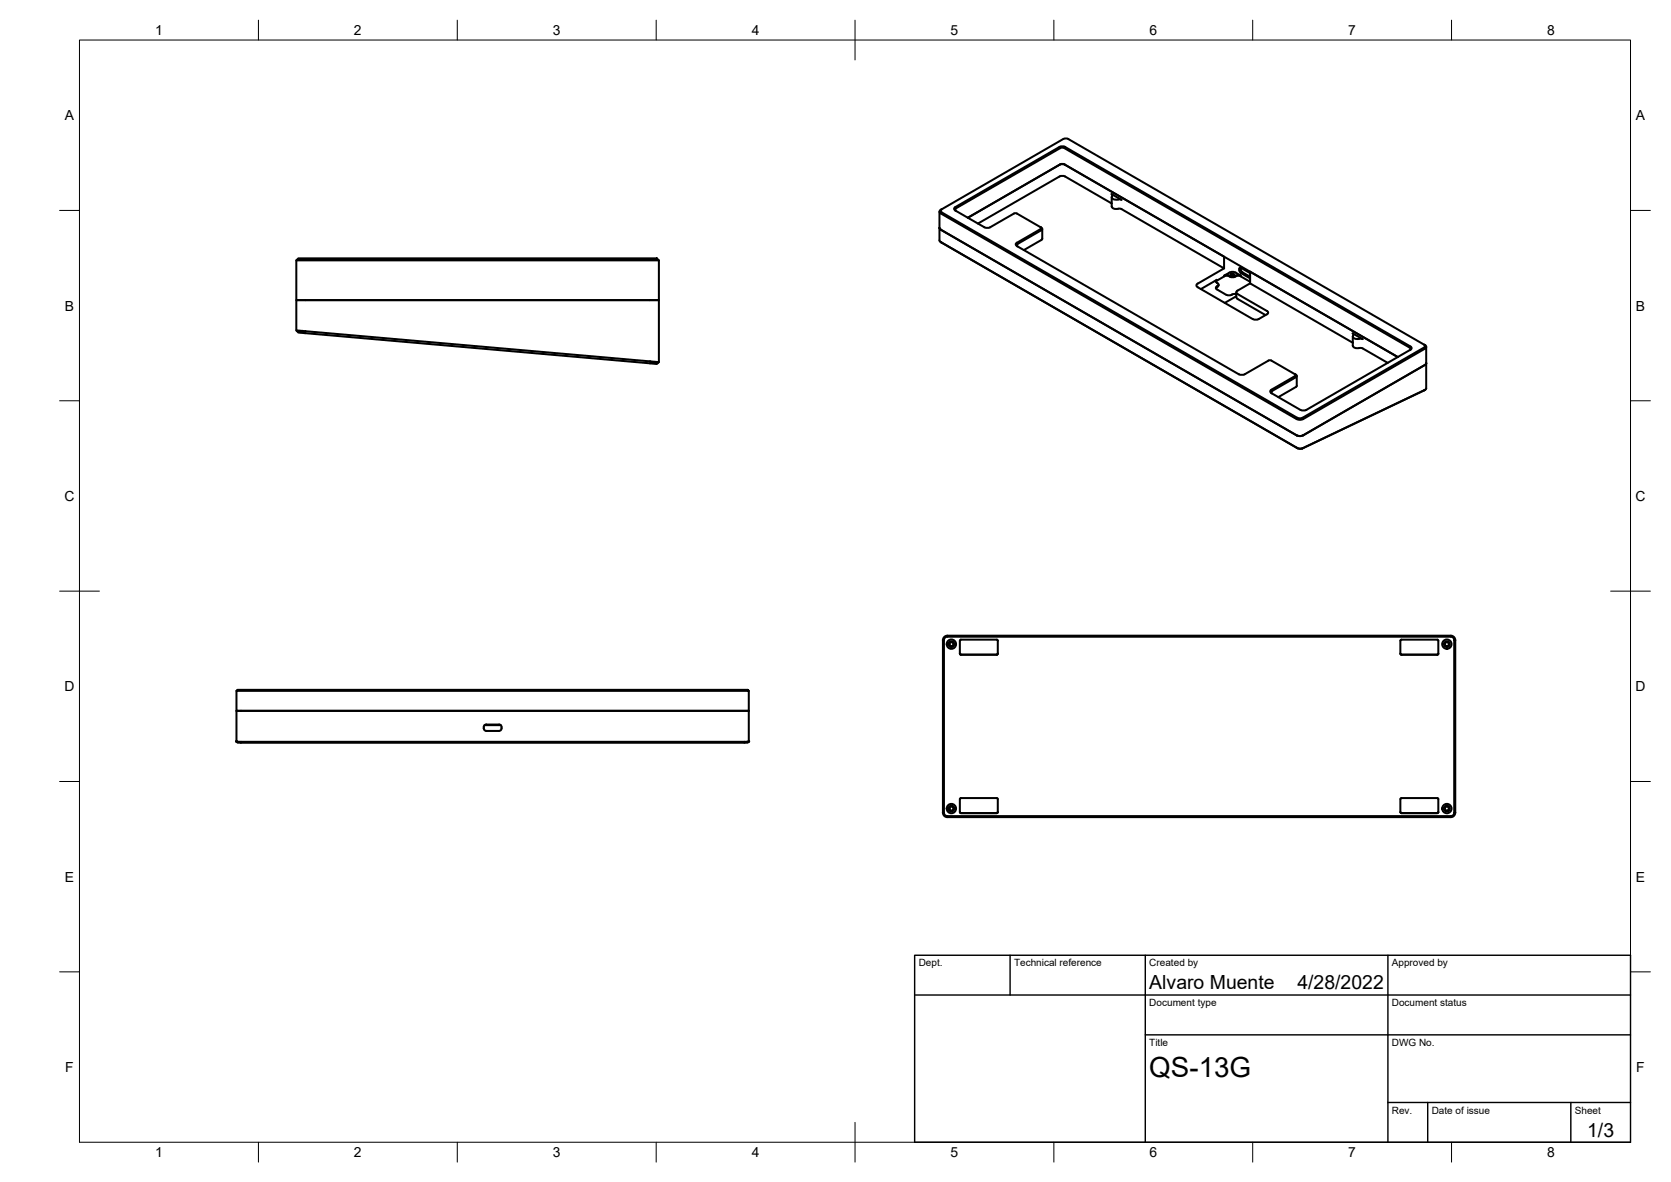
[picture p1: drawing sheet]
<svg xmlns="http://www.w3.org/2000/svg" width="420mm" height="297mm" viewBox="0 0 420 297" stroke-linecap="round" stroke-linejoin="round" font-family="sans-serif">
<!-- layer: Visible -->
<g fill="none" stroke="#000" stroke-width=".51">
<path d="M266.4 36.9l-26.2 15.2-.3 .4 .3 .4M266.4 36.9l.7-.1 .7 .1M266.6 37.2l-26.2 15.1-.2 .5 .2 .2M266.6 37.2l.5-.1 .6 .1 86.8 50.2 .2 .2-.2 .4M267.4 34.9l-30.7 17.7M267.4 34.9l.6-.1 .6 .1 89.5 51.7M267.8 36.9l86.8 50.2M236.2 57.3l.4 .4 89.5 51.7M236.2 53.2v7.3l.3 .3 89.7 51.9 .6 .1 .6-.1M236.7 52.6l-.5 .6 .4 .4 89.5 51.7M236.7 53.3l89.5 51.7M236.7 52.6l-.2 .4 .2 .3"/>
<path d="M240.2 52.9l7.3 4.2 .8 .2 .7-.2 6-3.4M255 53.6h.7M255.7 53.7l6.3 3.7-.2 .4-5.9 3.5M261.7 57.1l.1 .3-.1 .1M261.7 57.6l-6 3.4M262.1 57.5l-.1 2.7-4.6 2.7M266.4 41.4l.7-.2 .7 .2M266.6 41.3l-23.2 13.4M266.6 41.3l.5-.1 .6 .1 83.8 48.4-37.2-21.4v2.9M267.8 44.4l11.7 6.7M267.8 41.4l40 23.1v2.9M267.8 44.4l-.7-.2-.7 .2-20.5 11.8"/>
<path d="M279.5 49.6l.1 2.5 .7 .4h.8M281.1 52.5h.9l25.8 14.9-6.6 3.9-.3 .2v.5l14.1 8.2M281.1 50.1l.9 .1-2.5-1.4 .2 .1-.1 .4a.67 .67 0 0 0 .2 .7 .67 .67 0 0 0 .7 .2l.6-.1M74.5 65.4l.5-.5h90.2l.5 .5zM74.5 65.4v10h91.2v-10M236.5 60.8l.2 .1M255.7 61.8l55.8 32.3M255.7 61l-.3 .4 .3 .4M255.9 61.3l-.2 .4 .2 .2M306 71.1a.46 .46 0 0 1 .3 .6l-.3 .3M306 70.3l-4.1 2.4M306 72.7l2.4 1.4"/>
<path d="M306 70.5l-.3 .3M306 70.3l-.3 .4 .3 .4M306 72l-.3 .3 .3 .4M306 72.2l-.3 .3M306.4 71.5v.3l-.4 .4M309.1 69.4l-1-.1-2.1 1.2M309.1 68.5a1.69 1.69 0 0 1 1.6 0l1.3 .7-.6-.1a2.46 2.46 0 0 1-2.3 .1M309.1 69.5l.8 .2 1.1-.4h.7l2.6 1.5M309.1 68.5l-1.3 .7 .7-.1 .6 .1M309.5 68.9l.5-.2 .3 .3-.5 .2zM310.9 73.5v1.2l.2 .4M310.9 74.5l-2.9 1.6"/>
<path d="M310.9 73.9h-.6l-1.3 .3-.6-.1M311.1 75.1l7.1 4.1M312 67.3v.6l.4 .5M312.4 68.4l1.9 1.1M314.3 68.6l-2.2-1.3h-.4l-.1 .6 .2 .5 2.5 1.5M314.3 69.9h.1M314.3 68.6h.1M74.5 83l91.2 8-.5 .5-.6-.1-89.5-7.8zM74.5 83v-7.6h91.2v15.6M76.7 83.7h.1M311.5 94l.7 .2 .8-.2M315 80.2l.8 .2 .6-.2 2.2-1.2 .3-.4-.3-.4-7.7-4.5v-.5l.2-.1 3.2-1.9 25.8 14.9"/>
<path d="M318.9 90.6l-6 3.5M318.9 90.6h.8M319.7 90.6l6.1 3.6M325.7 94.1l.1 .3-.2 .1-5.9 3.4-.3 .5 .3 .4M325.8 94.8l-5.9 3.4-.2 .5 .2 .2M325.8 97.3l-4.4 2.5M325.8 94.2l.2 .2-.2 .4M326.1 94.5v2.4l-.3 .4M340.1 86.1h.1M340.1 84.6v2.3a1.53 1.53 0 0 0 2 .5l.5 .2M340.3 84.3a.68 .68 0 0 0 .1 .7 .68 .68 0 0 0 .7 .2h1.5M340.3 84.3l-.2-.5 2.5 1.4"/>
<path d="M342.6 87.6l6.3 3.6M354.6 87.9l-26.5 15.2-1.1-.1-7.3-4.2M354.6 87.1l.3 .4-.3 .4M358.1 98.1l-30.6 14.6M358.1 86.6l.2 .1M358.1 86.6l.3 .4-.3 .3-30.6 17.7M358.1 98.1h.1M358.3 87.6l-30.7 17.7M358.3 91.7l-30.7 17.7M358.3 86.7l.3 .5-.3 .4M358.3 98l-.2 .1M358.6 87.2v10.4l-.1 .3-30.8 14.7-1 .1-.6-.2"/>
<path d="M358.6 91.2l-.3 .5M326 105.3a1.79 1.79 0 0 0 1.6 0M326 109.4a1.79 1.79 0 0 0 1.6 0M326.2 105l.6 .1 .7-.1M327.4 112.7h.1M59.5 173.6l.2-.2h128.3l.3 .2zM59.5 173.6v5h1.1M60.6 178.6h127.7v7.7M60.6 178.6h-1.1v7.7M188.3 173.6v5h-127.7M237.4 160.1l.7-.3h127l.5 .3 .3 .6-.1 43.9-.3 .5-.6 .2h-127.1l-.5-.4-.2-.6v-43.6zM237.5 160.3l.6-.3h126.7a.87 .87 0 0 1 .9 .9v43.3a.87 .87 0 0 1-.9 .9h-126.6a.87 .87 0 0 1-.9-.9v-43.4z"/>
<path d="M241.3 161v3.3M241.4 164.3l.2 .2M241.6 160.7h9l.3 .3v3.3l-.3 .2h-9M241.6 160.7l-.2 .3M352.1 161v3.3M352.1 164.3l.3 .2M352.4 160.7h9l.3 .3v3.3l-.3 .2h-9M352.4 160.7l-.3 .3M59.5 186.3h128.8M59.5 186.3l.2 .3 .6 .1h127.1l.6-.1 .3-.3M121.9 182.2h4M122.3 182.1h3.2"/>
<path d="M122.3 182.1a.82 .82 0 0 0-.7 .8 .82 .82 0 0 0 .7 .8h3.2a.84 .84 0 0 0 .6-.8 .84 .84 0 0 0-.6-.8M237.3 204.2h.1M241.3 200.8v3.3M241.4 204.1l.2 .2M241.6 200.6h9l.3 .2M241.6 200.6l-.2 .2M250.9 200.8v3.3l-.3 .2h-9M250.9 204.1l-.3 .2M352.1 200.8v3.3M352.1 204.1l.3 .2M352.4 200.6h9l.3 .2M352.4 200.6l-.3 .2"/>
<path d="M361.7 204.1l-.3 .2M361.7 200.8v3.3l-.3 .2h-9"/>
<circle cx="239.2" cy="161.9" r=".73"/>
<circle cx="239.2" cy="161.9" r=".5"/>
<circle cx="239.2" cy="161.9" r="1.17"/>
<circle cx="363.8" cy="161.9" r=".5"/>
<circle cx="363.8" cy="161.9" r=".73"/>
<circle cx="363.8" cy="161.9" r="1.17"/>
<circle cx="239.2" cy="203.2" r=".73"/>
<circle cx="239.2" cy="203.2" r=".5"/>
<circle cx="239.2" cy="203.2" r="1.17"/>
<circle cx="363.8" cy="203.2" r=".5"/>
<circle cx="363.8" cy="203.2" r=".73"/>
<circle cx="363.8" cy="203.2" r="1.17"/>
</g>
<g fill="#000" stroke="#000" stroke-width=".25">
<circle cx="59.5" cy="186.3" r=".24"/>
<circle cx="188.3" cy="186.3" r=".24"/>
</g>
<!-- layer: Border -->
<g fill="none" stroke="#000" stroke-width=".25">
<path d="M20 10.1h390v276.9h-390zM65 5.1v5M115 5.1v5M165 5.1v5M215 5.1v10M265 5.1v5M315 5.1v5M365 5.1v5M15 52.9h5M410 52.9h5M15 100.7h5M410 100.7h5"/>
<path d="M15 148.6h10M405 148.6h10M15 196.4h5M410 196.4h5M15 244.2h5M410 244.2h5M65 287v5M115 287v5M165 287v5M215 282.1v9.9M265 287v5M315 287v5"/>
<path d="M365 287v5"/>
</g>
<!-- layer: TitleBlock -->
<path d="M230 240.1h180v46.9h-180zM230 250h180M254 240.1v9.9M288 240.1v46.9M349 240.1v46.9M288 260.1h122M349 277.1h61M359 277.1v9.9M395 277.1v9.9" fill="none" stroke="#000" stroke-width=".36"/>
<text font-size="7" x="289" y="270.6">QS-13G</text>
<g font-size="4.9">
<text x="289" y="248.5">Alvaro Muente</text>
<text x="326.2" y="248.5">4/28/2022</text>
<text x="399.1" y="285.7">1/3</text>
</g>
<g font-size="3.5">
<text x="39" y="8.8">1</text>
<text x="89" y="8.8">2</text>
<text x="139" y="8.8">3</text>
<text x="189" y="8.8">4</text>
<text x="239" y="8.8">5</text>
<text x="289" y="8.8">6</text>
<text x="339" y="8.8">7</text>
<text x="389" y="8.8">8</text>
<text x="16.3" y="30.2">A</text>
<text x="411.3" y="30.2">A</text>
<text x="16.3" y="78">B</text>
<text x="411.3" y="78">B</text>
<text x="16.2" y="125.9">C</text>
<text x="411.2" y="125.9">C</text>
<text x="16.2" y="173.7">D</text>
<text x="411.2" y="173.7">D</text>
<text x="16.3" y="221.6">E</text>
<text x="411.3" y="221.6">E</text>
<text x="16.4" y="269.4">F</text>
<text x="411.4" y="269.4">F</text>
<text x="39" y="290.8">1</text>
<text x="89" y="290.8">2</text>
<text x="139" y="290.8">3</text>
<text x="189" y="290.8">4</text>
<text x="239" y="290.8">5</text>
<text x="289" y="290.8">6</text>
<text x="339" y="290.8">7</text>
<text x="389" y="290.8">8</text>
</g>
<g font-size="2.5">
<text x="231" y="242.9">Dept.</text>
<text x="255" y="242.9">Technical reference</text>
<text x="289" y="242.9">Created by</text>
<text x="350" y="242.9">Approved by</text>
<text x="289" y="252.8">Document type</text>
<text x="350" y="252.8">Document status</text>
<text x="289" y="262.9">Title</text>
<text x="350" y="262.9">DWG No.</text>
<text x="350" y="279.9">Rev.</text>
<text x="360" y="279.9">Date of issue</text>
<text x="396" y="279.9">Sheet</text>
</g>
</svg>
